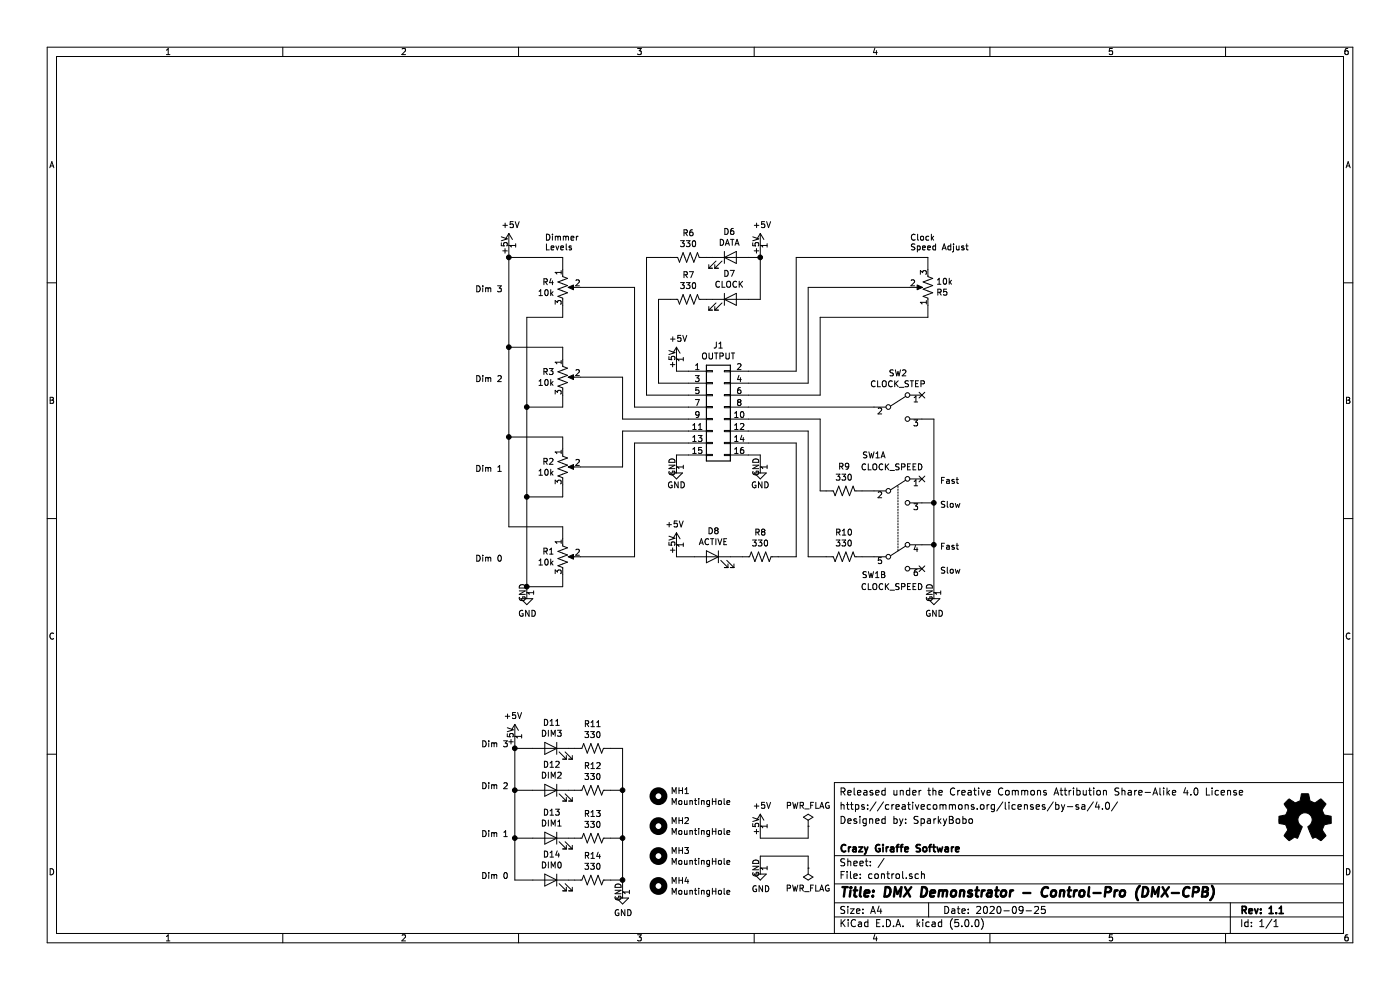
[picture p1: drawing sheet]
EESchema Schematic File Version 4
LIBS:control-cache
EELAYER 26 0
EELAYER END
$Descr A4 11693 8268
encoding utf-8
Sheet 1 1
Title "DMX Demonstrator - Control-Pro (DMX-CPB)"
Date "2020-09-25"
Rev "1.1"
Comp "Crazy Giraffe Software"
Comment1 ""
Comment2 "Designed by: SparkyBobo"
Comment3 "https://creativecommons.org/licenses/by-sa/4.0/ "
Comment4 "Released under the Creative Commons Attribution Share-Alike 4.0 License"
$EndDescr
$Comp
L Device:R_POT_US R4
U 1 1
P 4700 2400
F 0 "R4" H 4632 2446 50  0000 R CNN
F 1 "10k" H 4632 2355 50  0000 R CNN
F 2 "footprints:BOURNS_PTA4543" H 4700 2400 50  0001 C CNN
F 3 "~" H 4700 2400 50  0001 C CNN
	1    4700 2400
	1    0    0    -1  
$EndComp
$Comp
L power:+5V #PWR?
U 1 1
P 4250 2050
AR Path="/6841E790/68560DF9" Ref="#PWR?"  Part="1" 
AR Path="/68560DF9" Ref="#PWR01"  Part="1" 
F 0 "#PWR01" H 4250 1900 50  0001 C CNN
F 1 "+5V" H 4265 2223 50  0000 C CNN
F 2 "" H 4250 2050 50  0001 C CNN
F 3 "" H 4250 2050 50  0001 C CNN
	1    4250 2050
	1    0    0    -1  
$EndComp
Wire Wire Line
	4250 2050 4250 2150
Wire Wire Line
	4700 2250 4700 2150
Wire Wire Line
	4700 2150 4250 2150
Connection ~ 4250 2150
Wire Wire Line
	4700 2550 4700 2650
Wire Wire Line
	4700 2650 4400 2650
$Comp
L Device:R_POT_US R3
U 1 1
P 4700 3150
F 0 "R3" H 4632 3196 50  0000 R CNN
F 1 "10k" H 4632 3105 50  0000 R CNN
F 2 "footprints:BOURNS_PTA4543" H 4700 3150 50  0001 C CNN
F 3 "~" H 4700 3150 50  0001 C CNN
	1    4700 3150
	1    0    0    -1  
$EndComp
$Comp
L Device:R_POT_US R2
U 1 1
P 4700 3900
F 0 "R2" H 4632 3946 50  0000 R CNN
F 1 "10k" H 4632 3855 50  0000 R CNN
F 2 "footprints:BOURNS_PTA4543" H 4700 3900 50  0001 C CNN
F 3 "~" H 4700 3900 50  0001 C CNN
	1    4700 3900
	1    0    0    -1  
$EndComp
$Comp
L Device:R_POT_US R1
U 1 1
P 4700 4650
F 0 "R1" H 4632 4696 50  0000 R CNN
F 1 "10k" H 4632 4605 50  0000 R CNN
F 2 "footprints:BOURNS_PTA4543" H 4700 4650 50  0001 C CNN
F 3 "~" H 4700 4650 50  0001 C CNN
	1    4700 4650
	1    0    0    -1  
$EndComp
Wire Wire Line
	4700 3000 4700 2900
Wire Wire Line
	4700 2900 4250 2900
Connection ~ 4250 2900
Wire Wire Line
	4700 3300 4700 3400
Wire Wire Line
	4700 3400 4400 3400
Connection ~ 4400 3400
Wire Wire Line
	4700 3750 4700 3650
Wire Wire Line
	4700 3650 4250 3650
Connection ~ 4250 3650
Wire Wire Line
	4700 4050 4700 4150
Wire Wire Line
	4700 4150 4400 4150
Connection ~ 4400 4150
Wire Wire Line
	4400 4150 4400 4900
Wire Wire Line
	4700 4500 4700 4400
Wire Wire Line
	4700 4400 4250 4400
Wire Wire Line
	4250 3650 4250 4400
Wire Wire Line
	4700 4800 4700 4900
Wire Wire Line
	4700 4900 4400 4900
Wire Wire Line
	4400 4900 4400 4950
$Comp
L power:GND #PWR07
U 1 1
P 4400 4950
F 0 "#PWR07" H 4400 4700 50  0001 C CNN
F 1 "GND" H 4405 4777 50  0000 C CNN
F 2 "" H 4400 4950 50  0001 C CNN
F 3 "" H 4400 4950 50  0001 C CNN
	1    4400 4950
	1    0    0    -1  
$EndComp
Text Notes 4550 2100 0    50   ~ 0
Dimmer\nLevels
Text Notes 7850 4800 0    50   ~ 0
Slow
Text Notes 7850 4600 0    50   ~ 0
Fast
Wire Wire Line
	4850 4650 5300 4650
Wire Wire Line
	5300 4650 5300 3700
Wire Wire Line
	5200 3900 4850 3900
Wire Wire Line
	4850 2400 5300 2400
$Comp
L power:GND #PWR04
U 1 1
P 6350 3900
F 0 "#PWR04" H 6350 3650 50  0001 C CNN
F 1 "GND" H 6350 3750 50  0000 C CNN
F 2 "" H 6350 3900 50  0001 C CNN
F 3 "" H 6350 3900 50  0001 C CNN
	1    6350 3900
	1    0    0    -1  
$EndComp
$Comp
L power:+5V #PWR?
U 1 1
P 5650 3000
AR Path="/6841E790/5F3CCDC0" Ref="#PWR?"  Part="1" 
AR Path="/5F3CCDC0" Ref="#PWR02"  Part="1" 
F 0 "#PWR02" H 5650 2850 50  0001 C CNN
F 1 "+5V" H 5665 3173 50  0000 C CNN
F 2 "" H 5650 3000 50  0001 C CNN
F 3 "" H 5650 3000 50  0001 C CNN
	1    5650 3000
	1    0    0    -1  
$EndComp
Wire Wire Line
	5750 3100 5650 3100
Wire Wire Line
	5650 3100 5650 3000
Wire Wire Line
	7300 4650 7200 4650
Wire Wire Line
	6850 2650 7750 2650
Wire Wire Line
	6350 7150 6350 7250
Wire Wire Line
	6750 7150 6350 7150
Wire Wire Line
	6750 7250 6750 7150
$Comp
L power:PWR_FLAG #FLG02
U 1 1
P 6750 7250
F 0 "#FLG02" H 6750 7325 50  0001 C CNN
F 1 "PWR_FLAG" H 6750 7423 50  0000 C CNN
F 2 "" H 6750 7250 50  0001 C CNN
F 3 "~" H 6750 7250 50  0001 C CNN
	1    6750 7250
	-1   0    0    1   
$EndComp
$Comp
L power:GND #PWR09
U 1 1
P 6350 7250
F 0 "#PWR09" H 6350 7000 50  0001 C CNN
F 1 "GND" H 6355 7077 50  0000 C CNN
F 2 "" H 6350 7250 50  0001 C CNN
F 3 "" H 6350 7250 50  0001 C CNN
	1    6350 7250
	1    0    0    -1  
$EndComp
$Comp
L power:+5V #PWR?
U 1 1
P 6350 6900
AR Path="/6841E790/5F557483" Ref="#PWR?"  Part="1" 
AR Path="/5F557483" Ref="#PWR08"  Part="1" 
F 0 "#PWR08" H 6350 6750 50  0001 C CNN
F 1 "+5V" H 6365 7073 50  0000 C CNN
F 2 "" H 6350 6900 50  0001 C CNN
F 3 "" H 6350 6900 50  0001 C CNN
	1    6350 6900
	1    0    0    -1  
$EndComp
$Comp
L power:PWR_FLAG #FLG01
U 1 1
P 6750 6900
F 0 "#FLG01" H 6750 6975 50  0001 C CNN
F 1 "PWR_FLAG" H 6750 7073 50  0000 C CNN
F 2 "" H 6750 6900 50  0001 C CNN
F 3 "~" H 6750 6900 50  0001 C CNN
	1    6750 6900
	1    0    0    -1  
$EndComp
Wire Wire Line
	6350 6900 6350 7000
Wire Wire Line
	6350 7000 6750 7000
Wire Wire Line
	6750 7000 6750 6900
NoConn ~ 7700 4750
Wire Wire Line
	6350 3800 6350 3900
Wire Wire Line
	6250 3800 6350 3800
$Comp
L Device:R_POT_US R5
U 1 1
P 7750 2400
F 0 "R5" H 7682 2446 50  0000 R CNN
F 1 "10k" H 7682 2355 50  0000 R CNN
F 2 "footprints:BOURNS_PTV09A_1" H 7750 2400 50  0001 C CNN
F 3 "~" H 7750 2400 50  0001 C CNN
	1    7750 2400
	-1   0    0    1   
$EndComp
$Comp
L Switch:SW_DPDT_x2 SW1
U 1 1
P 7500 4100
F 0 "SW1" H 7300 4400 50  0000 C CNN
F 1 "CLOCK_SPEED" H 7450 4300 50  0000 C CNN
F 2 "footprints:ESWITCH_100_DPDT_M1" H 7500 4100 50  0001 C CNN
F 3 "" H 7500 4100 50  0001 C CNN
	1    7500 4100
	1    0    0    -1  
$EndComp
$Comp
L Switch:SW_DPDT_x2 SW1
U 2 1
P 7500 4650
F 0 "SW1" H 7300 4500 50  0000 C CNN
F 1 "CLOCK_SPEED" H 7450 4400 50  0000 C CNN
F 2 "footprints:ESWITCH_100_DPDT_M1" H 7500 4650 50  0001 C CNN
F 3 "" H 7500 4650 50  0001 C CNN
	2    7500 4650
	1    0    0    -1  
$EndComp
Text Notes 7850 4050 0    50   ~ 0
Fast
Text Notes 7850 4250 0    50   ~ 0
Slow
NoConn ~ 7700 4000
Wire Wire Line
	4850 3150 5200 3150
$Comp
L power:GND #PWR0103
U 1 1
P 5650 3900
F 0 "#PWR0103" H 5650 3650 50  0001 C CNN
F 1 "GND" H 5650 3750 50  0000 C CNN
F 2 "" H 5650 3900 50  0001 C CNN
F 3 "" H 5650 3900 50  0001 C CNN
	1    5650 3900
	1    0    0    -1  
$EndComp
Wire Wire Line
	5750 3800 5650 3800
Wire Wire Line
	5650 3800 5650 3900
$Comp
L Mechanical:MountingHole MH1
U 1 1
P 5500 6650
F 0 "MH1" H 5600 6696 50  0000 L CNN
F 1 "MountingHole" H 5600 6605 50  0000 L CNN
F 2 "MountingHole:MountingHole_3.2mm_M3" H 5500 6650 50  0001 C CNN
F 3 "~" H 5500 6650 50  0001 C CNN
	1    5500 6650
	1    0    0    -1  
$EndComp
$Comp
L Mechanical:MountingHole MH2
U 1 1
P 5500 6900
F 0 "MH2" H 5600 6946 50  0000 L CNN
F 1 "MountingHole" H 5600 6855 50  0000 L CNN
F 2 "MountingHole:MountingHole_3.2mm_M3" H 5500 6900 50  0001 C CNN
F 3 "~" H 5500 6900 50  0001 C CNN
	1    5500 6900
	1    0    0    -1  
$EndComp
$Comp
L Mechanical:MountingHole MH3
U 1 1
P 5500 7150
F 0 "MH3" H 5600 7196 50  0000 L CNN
F 1 "MountingHole" H 5600 7105 50  0000 L CNN
F 2 "MountingHole:MountingHole_3.2mm_M3" H 5500 7150 50  0001 C CNN
F 3 "~" H 5500 7150 50  0001 C CNN
	1    5500 7150
	1    0    0    -1  
$EndComp
$Comp
L Mechanical:MountingHole MH4
U 1 1
P 5500 7400
F 0 "MH4" H 5600 7446 50  0000 L CNN
F 1 "MountingHole" H 5600 7355 50  0000 L CNN
F 2 "MountingHole:MountingHole_3.2mm_M3" H 5500 7400 50  0001 C CNN
F 3 "~" H 5500 7400 50  0001 C CNN
	1    5500 7400
	1    0    0    -1  
$EndComp
$Comp
L power:+5V #PWR0102
U 1 1
P 4300 6150
F 0 "#PWR0102" H 4300 6000 50  0001 C CNN
F 1 "+5V" H 4315 6323 50  0000 C CNN
F 2 "" H 4300 6150 50  0001 C CNN
F 3 "" H 4300 6150 50  0001 C CNN
	1    4300 6150
	-1   0    0    -1  
$EndComp
$Comp
L Device:LED D7
U 1 1
P 6100 2500
F 0 "D7" H 6091 2716 50  0000 C CNN
F 1 "CLOCK" H 6091 2625 50  0000 C CNN
F 2 "LED_THT:LED_D5.0mm" H 6100 2500 50  0001 C CNN
F 3 "~" H 6100 2500 50  0001 C CNN
	1    6100 2500
	1    0    0    -1  
$EndComp
$Comp
L Device:LED D6
U 1 1
P 6100 2150
F 0 "D6" H 6091 2366 50  0000 C CNN
F 1 "DATA" H 6091 2275 50  0000 C CNN
F 2 "LED_THT:LED_D5.0mm" H 6100 2150 50  0001 C CNN
F 3 "~" H 6100 2150 50  0001 C CNN
	1    6100 2150
	1    0    0    -1  
$EndComp
$Comp
L Device:LED D14
U 1 1
P 4600 7350
F 0 "D14" H 4591 7566 50  0000 C CNN
F 1 "DIM0" H 4591 7475 50  0000 C CNN
F 2 "LED_THT:LED_D5.0mm" H 4600 7350 50  0001 C CNN
F 3 "~" H 4600 7350 50  0001 C CNN
	1    4600 7350
	-1   0    0    -1  
$EndComp
$Comp
L Device:LED D13
U 1 1
P 4600 7000
F 0 "D13" H 4591 7216 50  0000 C CNN
F 1 "DIM1" H 4591 7125 50  0000 C CNN
F 2 "LED_THT:LED_D5.0mm" H 4600 7000 50  0001 C CNN
F 3 "~" H 4600 7000 50  0001 C CNN
	1    4600 7000
	-1   0    0    -1  
$EndComp
$Comp
L Device:LED D12
U 1 1
P 4600 6600
F 0 "D12" H 4591 6816 50  0000 C CNN
F 1 "DIM2" H 4591 6725 50  0000 C CNN
F 2 "LED_THT:LED_D5.0mm" H 4600 6600 50  0001 C CNN
F 3 "~" H 4600 6600 50  0001 C CNN
	1    4600 6600
	-1   0    0    -1  
$EndComp
$Comp
L Device:LED D11
U 1 1
P 4600 6250
F 0 "D11" H 4591 6466 50  0000 C CNN
F 1 "DIM3" H 4591 6375 50  0000 C CNN
F 2 "LED_THT:LED_D5.0mm" H 4600 6250 50  0001 C CNN
F 3 "~" H 4600 6250 50  0001 C CNN
	1    4600 6250
	-1   0    0    -1  
$EndComp
Text Notes 4250 7000 2    50   ~ 0
Dim 1\n
Text Notes 4250 7350 2    50   ~ 0
Dim 0
Text Notes 4250 6250 2    50   ~ 0
Dim 3
Text Notes 4250 6600 2    50   ~ 0
Dim 2
Connection ~ 4300 7000
Wire Wire Line
	4300 7000 4300 7350
Connection ~ 4300 6600
Wire Wire Line
	4300 6600 4300 7000
Connection ~ 4300 6250
Wire Wire Line
	4300 6250 4300 6600
$Comp
L Device:LED D8
U 1 1
P 5950 4650
F 0 "D8" H 5941 4866 50  0000 C CNN
F 1 "ACTIVE" H 5941 4775 50  0000 C CNN
F 2 "LED_THT:LED_D5.0mm" H 5950 4650 50  0001 C CNN
F 3 "~" H 5950 4650 50  0001 C CNN
	1    5950 4650
	-1   0    0    -1  
$EndComp
Wire Wire Line
	5200 6250 5100 6250
Wire Wire Line
	5200 6600 5100 6600
Wire Wire Line
	5200 7000 5100 7000
Wire Wire Line
	4450 6250 4300 6250
Wire Wire Line
	4450 6600 4300 6600
Wire Wire Line
	4450 7000 4300 7000
Wire Wire Line
	4450 7350 4300 7350
$Comp
L Connector_Generic:Conn_02x08_Odd_Even J1
U 1 1
P 5950 3400
F 0 "J1" H 6000 3917 50  0000 C CNN
F 1 "OUTPUT" H 6000 3826 50  0000 C CNN
F 2 "Connector_IDC:IDC-Header_2x08_P2.54mm_Vertical" H 5950 3400 50  0001 C CNN
F 3 "~" H 5950 3400 50  0001 C CNN
	1    5950 3400
	1    0    0    -1  
$EndComp
$Comp
L Switch:SW_SPDT SW2
U 1 1
P 7500 3400
F 0 "SW2" H 7500 3685 50  0000 C CNN
F 1 "CLOCK_STEP" H 7500 3594 50  0000 C CNN
F 2 "footprints:ESWITCH_100_SPDT_M1" H 7500 3400 50  0001 C CNN
F 3 "" H 7500 3400 50  0001 C CNN
	1    7500 3400
	1    0    0    -1  
$EndComp
Wire Wire Line
	6750 2400 7600 2400
$Comp
L Device:R_US R6
U 1 1
P 5750 2150
F 0 "R6" V 5545 2150 50  0000 C CNN
F 1 "330" V 5636 2150 50  0000 C CNN
F 2 "Resistor_THT:R_Axial_DIN0207_L6.3mm_D2.5mm_P10.16mm_Horizontal" V 5790 2140 50  0001 C CNN
F 3 "~" H 5750 2150 50  0001 C CNN
	1    5750 2150
	0    -1   1    0   
$EndComp
$Comp
L Device:R_US R7
U 1 1
P 5750 2500
F 0 "R7" V 5545 2500 50  0000 C CNN
F 1 "330" V 5636 2500 50  0000 C CNN
F 2 "Resistor_THT:R_Axial_DIN0207_L6.3mm_D2.5mm_P10.16mm_Horizontal" V 5790 2490 50  0001 C CNN
F 3 "~" H 5750 2500 50  0001 C CNN
	1    5750 2500
	0    -1   1    0   
$EndComp
Wire Wire Line
	5950 2150 5900 2150
Wire Wire Line
	5950 2500 5900 2500
$Comp
L Device:R_US R8
U 1 1
P 6350 4650
F 0 "R8" V 6145 4650 50  0000 C CNN
F 1 "330" V 6236 4650 50  0000 C CNN
F 2 "Resistor_THT:R_Axial_DIN0207_L6.3mm_D2.5mm_P10.16mm_Horizontal" V 6390 4640 50  0001 C CNN
F 3 "~" H 6350 4650 50  0001 C CNN
	1    6350 4650
	0    1    1    0   
$EndComp
$Comp
L Device:R_US R11
U 1 1
P 4950 6250
F 0 "R11" V 4745 6250 50  0000 C CNN
F 1 "330" V 4836 6250 50  0000 C CNN
F 2 "Resistor_THT:R_Axial_DIN0207_L6.3mm_D2.5mm_P10.16mm_Horizontal" V 4990 6240 50  0001 C CNN
F 3 "~" H 4950 6250 50  0001 C CNN
	1    4950 6250
	0    1    1    0   
$EndComp
Wire Wire Line
	4800 6250 4750 6250
$Comp
L Device:R_US R12
U 1 1
P 4950 6600
F 0 "R12" V 4745 6600 50  0000 C CNN
F 1 "330" V 4836 6600 50  0000 C CNN
F 2 "Resistor_THT:R_Axial_DIN0207_L6.3mm_D2.5mm_P10.16mm_Horizontal" V 4990 6590 50  0001 C CNN
F 3 "~" H 4950 6600 50  0001 C CNN
	1    4950 6600
	0    1    1    0   
$EndComp
Wire Wire Line
	4800 6600 4750 6600
$Comp
L Device:R_US R13
U 1 1
P 4950 7000
F 0 "R13" V 4745 7000 50  0000 C CNN
F 1 "330" V 4836 7000 50  0000 C CNN
F 2 "Resistor_THT:R_Axial_DIN0207_L6.3mm_D2.5mm_P10.16mm_Horizontal" V 4990 6990 50  0001 C CNN
F 3 "~" H 4950 7000 50  0001 C CNN
	1    4950 7000
	0    1    1    0   
$EndComp
Wire Wire Line
	4800 7000 4750 7000
$Comp
L Device:R_US R14
U 1 1
P 4950 7350
F 0 "R14" V 4745 7350 50  0000 C CNN
F 1 "330" V 4836 7350 50  0000 C CNN
F 2 "Resistor_THT:R_Axial_DIN0207_L6.3mm_D2.5mm_P10.16mm_Horizontal" V 4990 7340 50  0001 C CNN
F 3 "~" H 4950 7350 50  0001 C CNN
	1    4950 7350
	0    1    1    0   
$EndComp
Wire Wire Line
	4750 7350 4800 7350
Wire Wire Line
	5100 7350 5200 7350
Wire Wire Line
	5200 7350 5200 7450
Wire Wire Line
	5200 6600 5200 6250
Wire Wire Line
	5200 6600 5200 7000
Connection ~ 5200 6600
Connection ~ 5200 7000
Wire Wire Line
	5200 7000 5200 7350
Connection ~ 5200 7350
$Comp
L power:GND #PWR0105
U 1 1
P 7800 4950
F 0 "#PWR0105" H 7800 4700 50  0001 C CNN
F 1 "GND" H 7805 4777 50  0000 C CNN
F 2 "" H 7800 4950 50  0001 C CNN
F 3 "" H 7800 4950 50  0001 C CNN
	1    7800 4950
	1    0    0    -1  
$EndComp
$Comp
L power:GND #PWR0106
U 1 1
P 5200 7450
F 0 "#PWR0106" H 5200 7200 50  0001 C CNN
F 1 "GND" H 5205 7277 50  0000 C CNN
F 2 "" H 5200 7450 50  0001 C CNN
F 3 "" H 5200 7450 50  0001 C CNN
	1    5200 7450
	1    0    0    -1  
$EndComp
Wire Wire Line
	6250 3600 6750 3600
Wire Wire Line
	6250 3500 6850 3500
Wire Wire Line
	4250 2900 4250 3650
Wire Wire Line
	4400 3400 4400 4150
Wire Wire Line
	4250 2150 4250 2900
Wire Wire Line
	4400 2650 4400 3400
Wire Wire Line
	6250 3300 6850 3300
Wire Wire Line
	6250 3200 6750 3200
Wire Wire Line
	6250 3100 6650 3100
Wire Wire Line
	6650 3100 6650 2150
Wire Wire Line
	6650 2150 7750 2150
Connection ~ 4400 4900
Wire Wire Line
	6750 2400 6750 3200
Wire Wire Line
	6850 2650 6850 3300
Text Notes 7600 2100 0    50   ~ 0
Clock\nSpeed Adjust
Wire Notes Line
	7500 4600 7500 4050
$Comp
L Device:R_US R9
U 1 1
P 7050 4100
F 0 "R9" V 6845 4100 50  0000 C CNN
F 1 "330" V 6936 4100 50  0000 C CNN
F 2 "Resistor_THT:R_Axial_DIN0207_L6.3mm_D2.5mm_P10.16mm_Horizontal" V 7090 4090 50  0001 C CNN
F 3 "~" H 7050 4100 50  0001 C CNN
	1    7050 4100
	0    -1   1    0   
$EndComp
Wire Wire Line
	7200 4100 7300 4100
$Comp
L Device:R_US R10
U 1 1
P 7050 4650
F 0 "R10" V 6845 4650 50  0000 C CNN
F 1 "330" V 6936 4650 50  0000 C CNN
F 2 "Resistor_THT:R_Axial_DIN0207_L6.3mm_D2.5mm_P10.16mm_Horizontal" V 7090 4640 50  0001 C CNN
F 3 "~" H 7050 4650 50  0001 C CNN
	1    7050 4650
	0    -1   1    0   
$EndComp
Wire Wire Line
	6850 4100 6900 4100
Wire Wire Line
	6900 4650 6750 4650
Wire Wire Line
	6250 3400 7300 3400
Wire Wire Line
	7800 3500 7700 3500
NoConn ~ 7700 3300
Wire Wire Line
	6250 3700 6650 3700
Wire Wire Line
	5400 2150 5600 2150
Wire Wire Line
	5500 2500 5600 2500
Wire Wire Line
	4300 6150 4300 6250
$Comp
L power:+5V #PWR0101
U 1 1
P 5650 4550
F 0 "#PWR0101" H 5650 4400 50  0001 C CNN
F 1 "+5V" H 5665 4723 50  0000 C CNN
F 2 "" H 5650 4550 50  0001 C CNN
F 3 "" H 5650 4550 50  0001 C CNN
	1    5650 4550
	-1   0    0    -1  
$EndComp
Wire Wire Line
	5750 3400 5300 3400
Wire Wire Line
	5300 3700 5750 3700
Wire Wire Line
	5750 3300 5400 3300
Wire Wire Line
	5500 3200 5750 3200
$Comp
L power:+5V #PWR?
U 1 1
P 6350 2050
AR Path="/6841E790/5F71973F" Ref="#PWR?"  Part="1" 
AR Path="/5F71973F" Ref="#PWR0104"  Part="1" 
F 0 "#PWR0104" H 6350 1900 50  0001 C CNN
F 1 "+5V" H 6365 2223 50  0000 C CNN
F 2 "" H 6350 2050 50  0001 C CNN
F 3 "" H 6350 2050 50  0001 C CNN
	1    6350 2050
	1    0    0    -1  
$EndComp
Wire Wire Line
	6250 2500 6350 2500
Wire Wire Line
	6350 2500 6350 2150
Wire Wire Line
	6250 2150 6350 2150
Connection ~ 6350 2150
Wire Wire Line
	6350 2150 6350 2050
Wire Wire Line
	5650 4650 5800 4650
Wire Wire Line
	5650 4550 5650 4650
Wire Wire Line
	6100 4650 6200 4650
Wire Wire Line
	6500 4650 6650 4650
Wire Wire Line
	6650 4650 6650 3700
Wire Wire Line
	5200 3600 5200 3900
Wire Wire Line
	5200 3500 5200 3150
Wire Wire Line
	6750 3600 6750 4650
Wire Wire Line
	6850 3500 6850 4100
Wire Wire Line
	5200 3600 5750 3600
Wire Wire Line
	5750 3500 5200 3500
Wire Wire Line
	5300 2400 5300 3400
Wire Wire Line
	5400 2150 5400 3300
Wire Wire Line
	5500 2500 5500 3200
Wire Wire Line
	7800 3500 7800 4200
Wire Wire Line
	7700 4200 7800 4200
Connection ~ 7800 4200
Wire Wire Line
	7800 4200 7800 4550
Wire Wire Line
	7700 4550 7800 4550
Connection ~ 7800 4550
Wire Wire Line
	7800 4550 7800 4950
Text Notes 4200 3950 2    50   ~ 0
Dim 1\n
Text Notes 4200 4700 2    50   ~ 0
Dim 0
Text Notes 4200 2450 2    50   ~ 0
Dim 3
Text Notes 4200 3200 2    50   ~ 0
Dim 2
$Comp
L Graphic:Logo_Open_Hardware_Small #LOGO1
U 1 1
P 10900 6850
F 0 "#LOGO1" H 10900 7125 50  0001 C CNN
F 1 "Logo_Open_Hardware_Small" H 10900 6625 50  0001 C CNN
F 2 "" H 10900 6850 50  0001 C CNN
F 3 "~" H 10900 6850 50  0001 C CNN
	1    10900 6850
	1    0    0    -1  
$EndComp
Wire Wire Line
	7750 2550 7750 2650
Wire Wire Line
	7750 2250 7750 2150
$EndSCHEMATC
